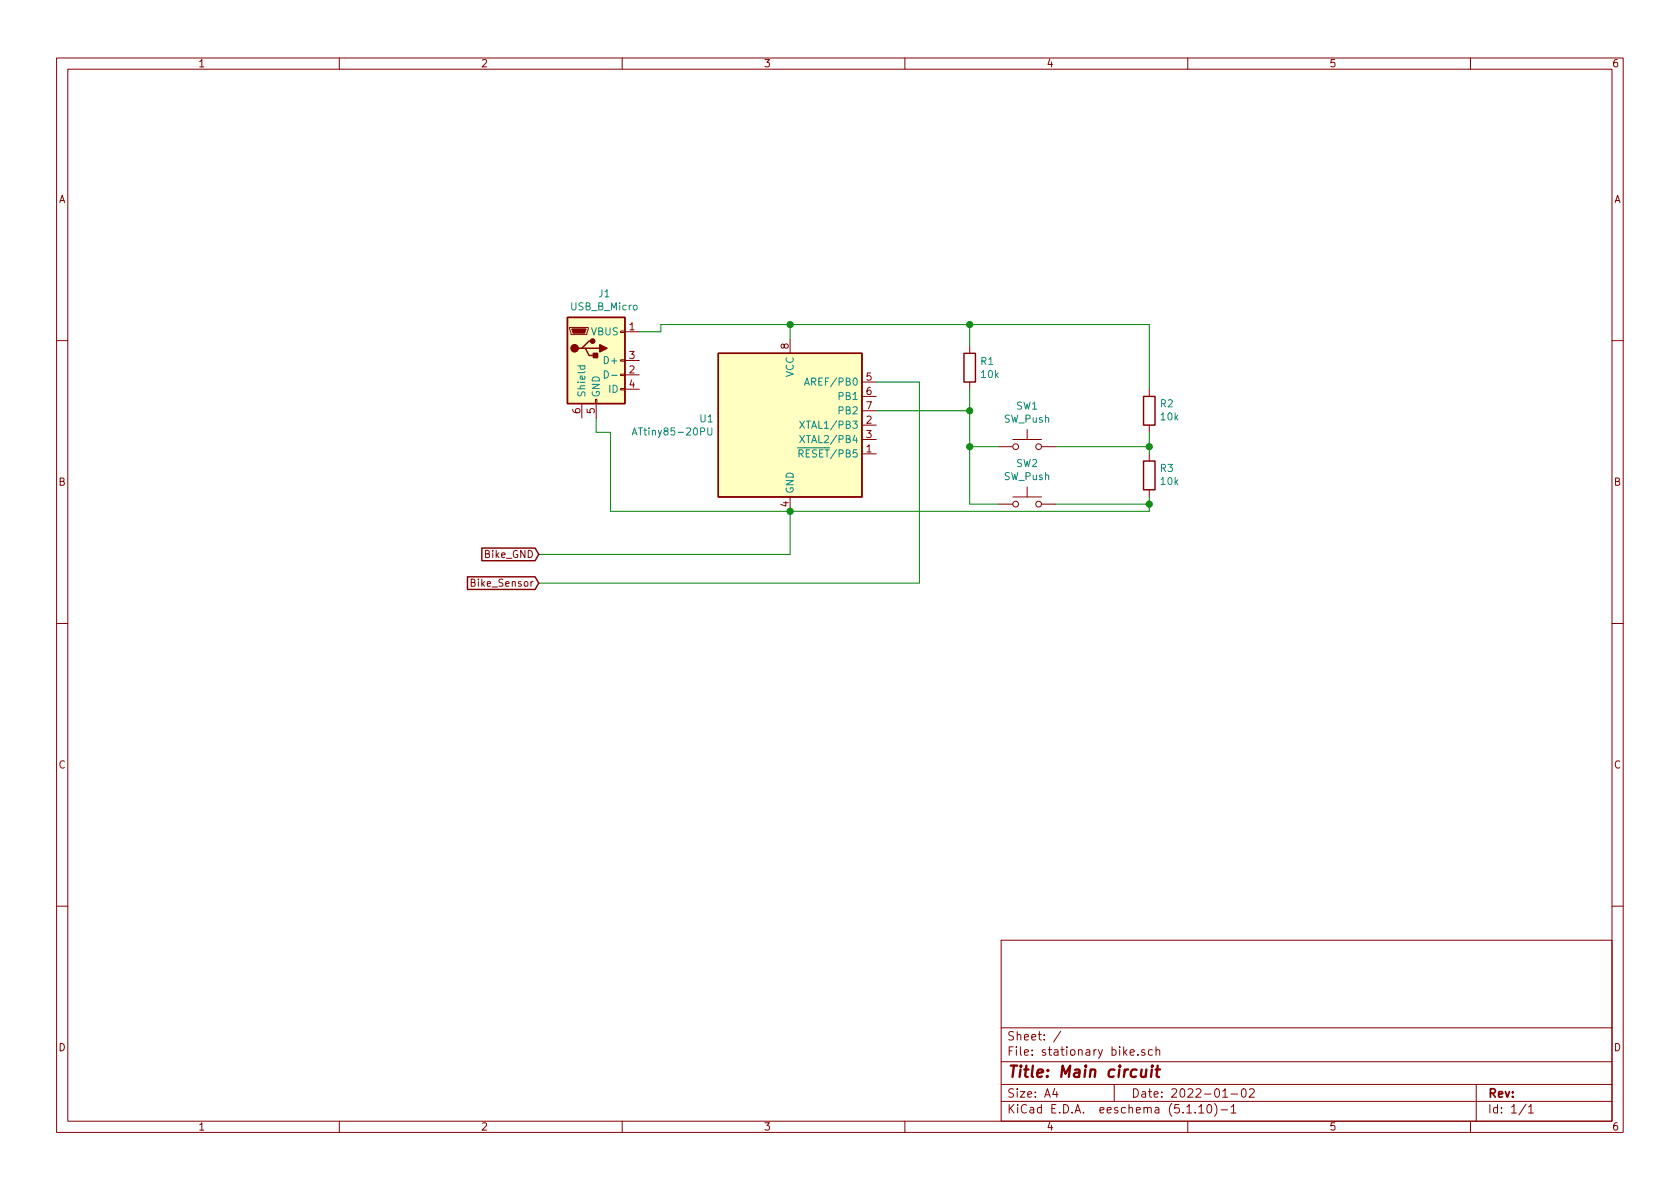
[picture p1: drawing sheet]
<svg xmlns="http://www.w3.org/2000/svg" width="297mm" height="210mm" viewBox="0 0 297 210" stroke-linecap="round" stroke-linejoin="round" font-family="sans-serif">
<g fill="none" stroke="#840000" stroke-width=".18">
<path d="M10 10.3h277v189.9h-277zM12 12.2h273v186.1h-273zM60 10.3v1.9M110 10.3v1.9M160 10.3v1.9M210 10.3v1.9M260 10.3v1.9M100.7 57.9h3.3v.3l-.2 1h-2.8zM109.7 58.5h.8v.3h-.8zM110.5 58.7h2.5M139.7 59.9v2.6M10 60.2h2"/>
<path d="M102.9 71.4v2.5M105.3 70.6h.2v.8h-.2zM105.4 71.4v2.5M109.7 68.7h.8v.3h-.8zM109.7 66.2h.8v.2h-.8zM109.7 63.6h.8v.3h-.8zM110.5 66.3h2.5M110.5 63.7h2.5M110.5 68.8h2.5M152.4 75.2h2.5M152.4 77.7h2.5M152.4 67.6h2.5"/>
<path d="M152.4 70.1h2.5M152.4 72.6h2.5M171.4 61.2v1.3M171.4 67.6v1.2M176.5 79h2.6M179.1 77.7h5M181.6 75.9v1.8M184.1 79h2.6M203.2 68.8v1.3M203.2 75.2v1.2M285 60.2h2M139.7 87.9v2.5"/>
<path d="M152.4 80.3h2.5M176.5 89.1h2.6M179.1 87.9h5M181.6 86.1v1.8M184.1 89.1h2.6M203.2 80.3v1.2M203.2 86.6v1.3M10 110.3h2M285 110.3h2M10 160.2h2M177 166.3h108v32h-108zM285 160.2h2"/>
<path d="M60 198.3v1.9M110 198.3v1.9M160 198.3v1.9M177 194.8h108M177 191.8h108M177 187.8h108M177 181.8h108M186.5 192.5l-.4 1h1M186.8 193v1M187.6 182.3l-1.3 2M197 191.8v3M199.8 186.1l.8-.1-.1-.3-.4-.1-.3 .2 .1 .7h.6"/>
<path d="M201.2 186.5v.1M202.4 185.7a.37 .37 0 0 0-.6 .1l.1 .2 .5 .2 .1 .1-.2 .3-.5-.1M203.8 185.7l-.5-.1-.3 .3 .2 .6h.6M204.4 185.7h.1a.37 .37 0 0 1 .6 .1v.8M204.4 185.1v1.5M210 198.3v1.9M211.3 196.7v.1M212 195.8l.4-.5v1.5M212 196.8h.8M213.5 195.5l.2-.2a.81 .81 0 0 1 .6 .6 .81 .81 0 0 1-.3 .8l-.1 .1a.79 .79 0 0 1-.4-1.3zM214.8 195.1a1.79 1.79 0 0 1 0 2.3M215.9 196.3h1.1"/>
<path d="M216.2 194h.8M217.7 195.8l.4-.5v1.5M217.7 193.5h1.1M217.7 196.8h.8M219.6 192.7l.4-.2a.94 .94 0 0 1 0 1.5 .82 .82 0 0 1-.4-1.3zM220.9 192.7l.2-.2h.4l.2 .2 .1 .3-1 1h1M260 198.3v1.9M261 191.8v6.5M269.8 195.2l-1.2 2M270.3 195.8l.4-.5v1.5M270.3 196.8h.8"/>
<circle cx="179.6" cy="79" r=".51"/>
<circle cx="183.6" cy="79" r=".51"/>
<circle cx="179.6" cy="89.1" r=".51"/>
<circle cx="183.6" cy="89.1" r=".51"/>
</g>
<path d="M201.9 189.1l-.1 1.2a.59 .59 0 0 0 .8 0M202.7 189.1l-.2 1.3M203.7 189.1l-.2 1.3M203.7 188.4v.2l.1-.1-.1-.1v.2M204.3 189.1h.8M204.7 188.4l-.2 1.8v.1l.4 .1" fill="none" stroke="#840000" stroke-width=".41"/>
<g fill="#ffffc2" stroke="#ffffc2" stroke-width=".18">
<path d="M127 62.5h25.4v25.4h-25.4z"/>
<path d="M100.3 56.1h10.2v15.3h-10.2z"/>
</g>
<path d="M100.3 56.1h10.2v15.3h-10.2zM102.9 61.6h.6l.6 1.3h1.3M103.5 61.6h2.5M104.8 60.3h-.7l-1.2 1.3h-.7M127 62.5h25.4v25.4h-25.4zM170.4 62.5h2.1v5.1h-2.1zM202.2 70.1h2v5.1h-2zM85.2 96.9h9.4l.6 1.1-.6 1.2h-9.4zM202.2 81.5h2v5.1h-2zM82.7 102h11.9l.6 1.1-.6 1.1h-11.9z" fill="none" stroke="#840000" stroke-width=".25"/>
<g fill="none" stroke="#008484" stroke-width=".18">
<path d="M102.2 64.7h1.2M102.6 64.7v.4l.2 .2 .6-.1v-.5M106.9 65.6a.64 .64 0 0 1 .7 .6 .64 .64 0 0 1-.7 .6zM108.1 66.4h1M111.8 76.9l.4-1.2 .4 1.2M111.9 76.6h.6M125.1 75.7v1l.3 .2h.4l.1-.2v-1M141 79.2h1.2M141.4 74.5l.8 1.2M141.4 77l.8 1.3M142.2 68.1l.5-1.3 .4 1.3M142.2 74.5l-.8 1.2"/>
<path d="M142.2 77l-.8 1.3M142.4 67.8h.6M141.3 80.2h.6l.1-.2-.1-.3-.1-.2h-.5v1.3M141.6 80.2l.4 .6"/>
</g>
<g fill="#840000" stroke="#840000" stroke-width=".25">
<path d="M104.9 62.5h.8v.7h-.8z"/>
<path d="M106 61l1.3 .6-1.3 .6z"/>
<circle cx="101.6" cy="61.6" r=".63"/>
<circle cx="104.8" cy="60.3" r=".38"/>
</g>
<path d="M101.1 58.2h2.5l-.2 .7h-2.1z" fill="#840000" stroke="#840000" stroke-width=".18"/>
<path d="M113 58.7h3.8v-1.3h86.4v11.4M139.7 57.4v2.5M171.4 57.4v3.8M105.4 73.9v2.5h2.5v14h95.3v-2.5M154.9 72.6h16.5M154.9 67.6h7.7v35.5h-67.4M171.4 68.8v20.3h5.1M171.4 79h5.1M186.7 79h16.5M203.2 76.4v3.9M139.7 90.4v7.6h-44.5M186.7 89.1h16.5" fill="none" stroke="#008400" stroke-width=".18"/>
<g fill="#008400" stroke="#008400" stroke-width=".25">
<circle cx="171.5" cy="79" r=".51"/>
<circle cx="139.7" cy="90.4" r=".51"/>
<circle cx="203.2" cy="89.1" r=".51"/>
<circle cx="171.5" cy="72.6" r=".51"/>
<circle cx="139.7" cy="57.4" r=".51"/>
<circle cx="171.5" cy="57.4" r=".51"/>
<circle cx="203.2" cy="79" r=".51"/>
</g>
<text font-size="2.8" fill="#840000" x="178" y="190.5">Title: Main circuit</text>
<g font-size="2.1" fill="#840000">
<text x="178" y="184">Sheet: /</text>
<text x="178" y="186.7">File: stationary bike.sch</text>
<text x="178" y="196.9">KiCad E.D.A. eeschema (5.1.10)-1</text>
<text x="178" y="194.1">Size: A4</text>
<text x="200" y="194.1">Date: 2022-01-02</text>
<text x="263" y="194.1">Rev:</text>
<text x="263" y="196.9">Id: 1/1</text>
</g>
<g font-size="1.8" fill="#840000">
<text x="35" y="11.9">1</text>
<text x="85" y="11.9">2</text>
<text x="135" y="11.9">3</text>
<text x="185" y="11.9">4</text>
<text x="235" y="11.9">5</text>
<text x="285" y="11.9">6</text>
<text x="10.4" y="35.9">A</text>
<text x="285.4" y="35.9">A</text>
<text x="111.3" y="58.4">1</text>
<text x="111.3" y="63.5">3</text>
<text x="139.4" y="61.7" transform="rotate(-90 139.4 61.7)">8</text>
<text x="111.3" y="66">2</text>
<text x="111.3" y="68.6">4</text>
<text x="153.2" y="67.3">5</text>
<text x="153.2" y="69.8">6</text>
<text x="102.6" y="73.1" transform="rotate(-90 102.6 73.1)">6</text>
<text x="105.2" y="73.1" transform="rotate(-90 105.2 73.1)">5</text>
<text x="153.2" y="74.9">2</text>
<text x="153.2" y="77.5">3</text>
<text x="153.2" y="72.4">7</text>
<text x="153.2" y="80">1</text>
<text x="10.4" y="85.9">B</text>
<text x="139.4" y="89.6" transform="rotate(-90 139.4 89.6)">4</text>
<text x="285.4" y="85.9">B</text>
<text x="85.8" y="98.7">Bike_GND</text>
<text x="83.7" y="103.8">Bike_Sensor</text>
<text x="10.4" y="135.9">C</text>
<text x="285.4" y="135.9">C</text>
<text x="10.4" y="185.9">D</text>
<text x="285.4" y="185.9">D</text>
<text x="35" y="199.9">1</text>
<text x="85" y="199.9">2</text>
<text x="135" y="199.9">3</text>
<text x="185" y="199.9">4</text>
<text x="235" y="199.9">5</text>
<text x="285" y="199.9">6</text>
</g>
<g font-size="1.8" fill="#008484">
<text x="105.9" y="52.6">J1</text>
<text x="101" y="54.9">USB_B_Micro</text>
<text x="104.6" y="59.3">VBUS</text>
<text x="107.2" y="64.4">D+</text>
<text x="173.4" y="64.5">R1</text>
<text x="103.5" y="70.4" transform="rotate(-90 103.5 70.4)">Shield</text>
<text x="106" y="70.4" transform="rotate(-90 106 70.4)">GND</text>
<text x="107.7" y="69.5">ID</text>
<text x="140.3" y="66.7" transform="rotate(-90 140.3 66.7)">VCC</text>
<text x="143.2" y="68.2">AREF/PB0</text>
<text x="148.5" y="70.7">PB1</text>
<text x="173.6" y="66.8">10k</text>
<text x="112.7" y="77">ATtiny85-20PU</text>
<text x="123.8" y="74.7">U1</text>
<text x="142.4" y="75.8">XTAL1/PB3</text>
<text x="148.5" y="73.3">PB2</text>
<text x="177.5" y="74.7">SW_Push</text>
<text x="179.7" y="72.4">SW1</text>
<text x="205.2" y="72">R2</text>
<text x="205.3" y="74.3">10k</text>
<text x="142.1" y="80.9">RESET/PB5</text>
<text x="142.4" y="78.4">XTAL2/PB4</text>
<text x="179.7" y="82.6">SW2</text>
<text x="205.2" y="83.5">R3</text>
<text x="140.3" y="87.4" transform="rotate(-90 140.3 87.4)">GND</text>
<text x="177.5" y="84.9">SW_Push</text>
<text x="205.3" y="85.8">10k</text>
</g>
</svg>
